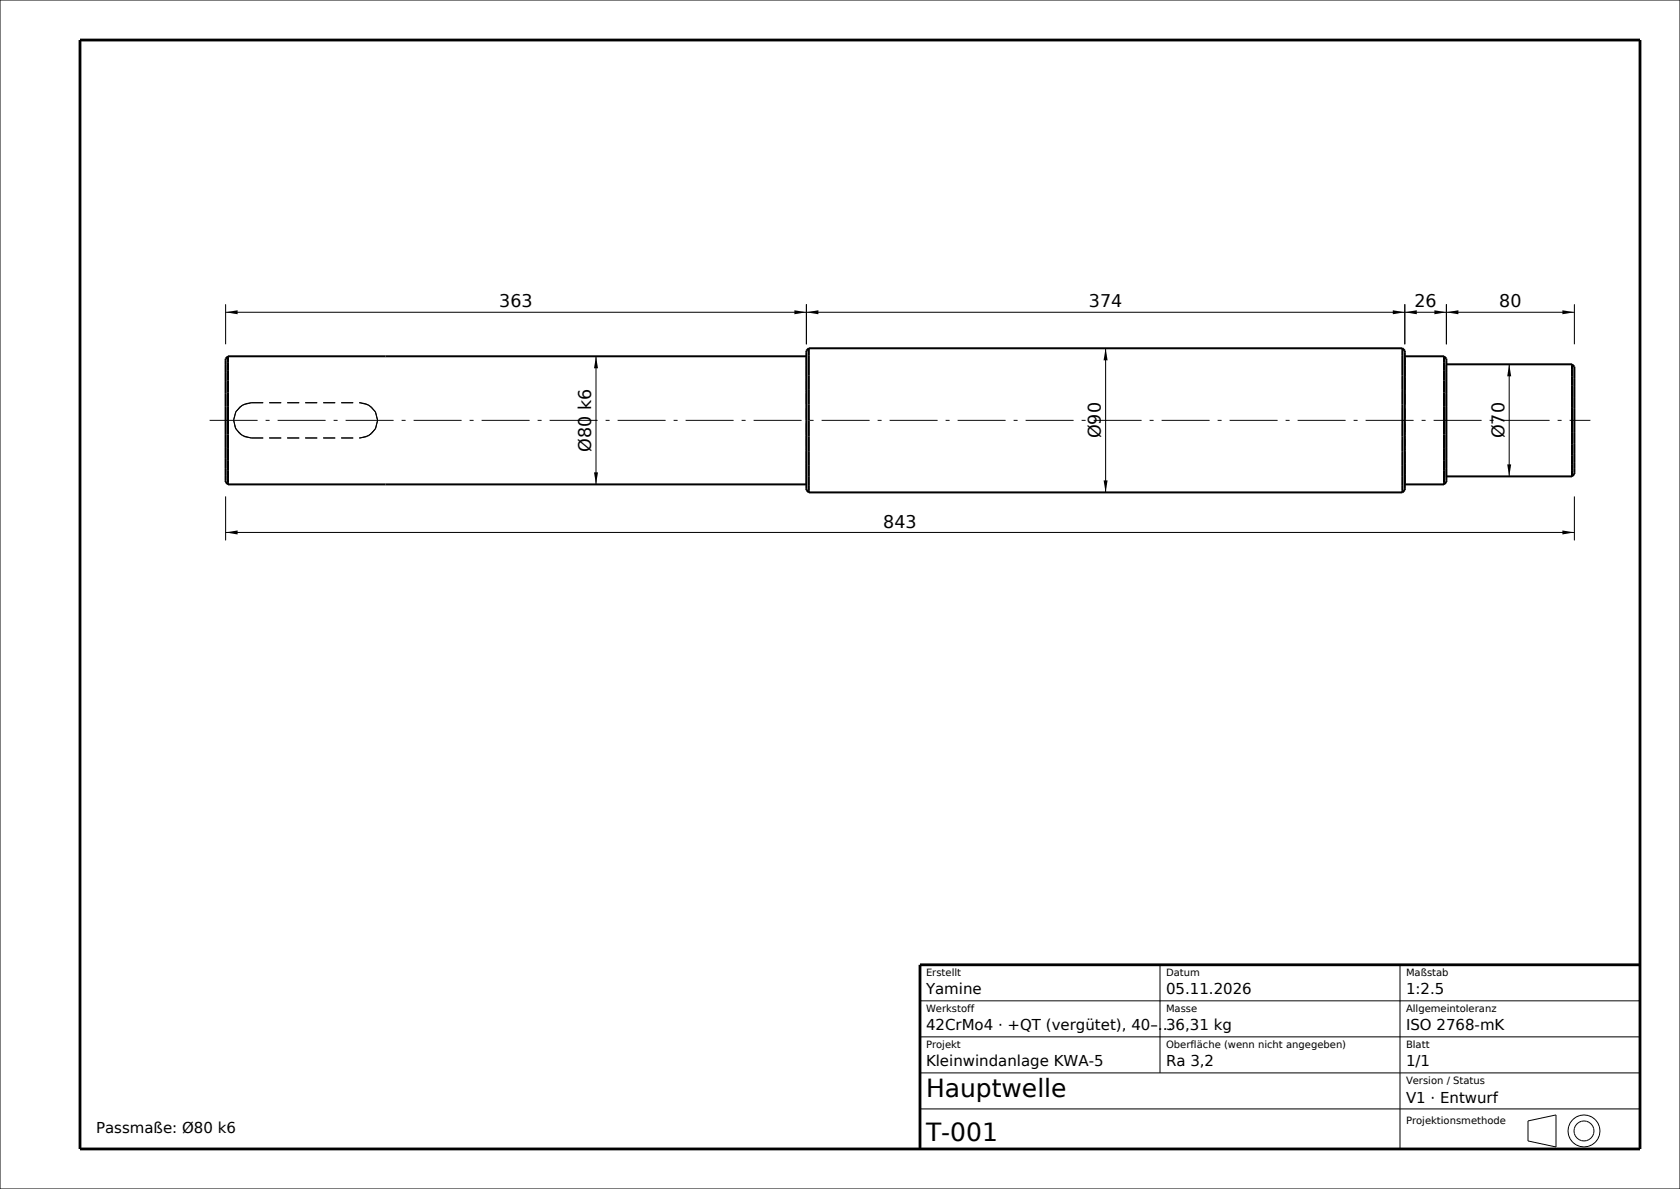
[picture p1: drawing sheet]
<svg xmlns="http://www.w3.org/2000/svg" width="420mm" height="297mm" viewBox="0 0 420 297" stroke-linecap="round" stroke-linejoin="round" font-family="sans-serif">
<g fill="none" stroke="#000" stroke-width=".25" stroke-dasharray="3 1.5" stroke-linecap="butt">
<path d="M56.4 98.3v-2.9M56.4 95.4v-2.4M56.4 93v-1.9M56.4 91.1v-1.1M56.4 90v-.4M57 98.1v-3.1M57 95v-2.5M57 92.5v-1.9M57 90.6v-1.2M57 89.4v-.4M201.6 98.1v-3.1M201.6 95v-2.5"/>
<path d="M201.6 92.5v-1.9M201.6 90.6v-1.2M201.6 89.4v-.4M201.6 89v.4M201.6 89.4v1.2M201.6 90.6v1.9M201.6 92.5v2.5M201.6 95v3.1M201.6 98.1v3.3M201.6 97.5v-3.3M201.6 94.2v-2.8M201.6 91.4v-2.1"/>
<path d="M201.6 89.3v-1.3M201.6 88v-.4M202.2 97.2v-3.4M202.2 93.8v-2.9M202.2 90.9v-2.1M202.2 88.8v-1.3M202.2 87.5v-.5M350.6 97.2v-3.4M350.6 93.8v-2.9M350.6 90.9v-2.1M350.6 88.8v-1.3M350.6 87.5v-.5"/>
<path d="M351.2 97.5v-3.3M351.2 94.2v-2.8M351.2 91.4v-2.1M351.2 89.3v-1.3M351.2 88v-.4M351.2 98.1v-3.1M351.2 95v-2.5M351.2 92.5v-1.9M351.2 90.6v-1.2M351.2 89.4v-.4M351.2 89v.4M351.2 89.4v1.2"/>
<path d="M351.2 90.6v1.9M351.2 92.5v2.5M351.2 95v3.1M351.2 98.1v3.3M361 98.1v-3.1M361 95v-2.5M361 92.5v-1.9M361 90.6v-1.2M361 89.4v-.4M361.6 98.3v-2.9M361.6 95.4v-2.4M361.6 93v-1.9"/>
<path d="M361.6 91.1v-1.1M361.6 90v-.4M361.6 98.9v-2.6M361.6 96.3v-2.2M361.6 94.1v-1.7M361.6 92.4v-1M361.6 91.4v-.4M361.6 91v.4M361.6 91.4v1M361.6 92.4v1.7M361.6 94.1v2.2M361.6 96.3v2.6"/>
<path d="M361.6 98.9v3M393 98.9v-2.6M393 96.3v-2.2M393 94.1v-1.7M393 92.4v-1M393 91.4v-.4M393.6 99.2v-2.6M393.6 96.6v-2.1M393.6 94.5v-1.6M393.6 92.9v-1M393.6 91.9v-.3M56.4 118.9v-1.9"/>
<path d="M56.4 117v-2.4M56.4 114.6v-2.9M56.4 111.7v-3.3M56.4 108.4v-3.4M56.4 105v-3.4M56.4 101.6v-3.3M57 119.4v-1.9M57 117.5v-2.5M57 115v-3.1M57 111.9v-3.3M57 108.6v-3.6M57 105v-3.6"/>
<path d="M57 101.4v-3.3M58.4 105l.6-2.2M58.4 104.8l.5-1.9M58.8 106.8l-.4-2M58.9 102.9l1.1-1.3M59 107.2l-.6-2.2M59 102.8l1.6-1.6M59.9 108.3l-1.1-1.5M60 101.6l1.4-.8M60.6 108.8l-1.6-1.6M60.6 101.2l2.2-.6M61.3 109.1l-1.4-.8"/>
<path d="M61.4 100.8l1.4-.2M62.8 100.6h27.2M62.8 109.4h27.2M62.8 109.4l-1.5-.3M62.8 109.4l-2.2-.6M90 100.6l1.5 .3M90 109.4l2.2-.6M91.5 100.9l1.3 .7M91.5 109.1l-1.5 .3M92.2 108.8l1.6-1.6M92.2 101.2l-2.2-.6M92.8 101.6l1.1 1.4"/>
<path d="M92.8 108.4l-1.3 .7M93.8 107.2l.6-2.2M93.8 102.8l-1.6-1.6M93.9 107l-1.1 1.4M93.9 103l.5 2M94.4 105l-.5 2M94.4 105l-.6-2.2M201.6 119.4v-1.9M201.6 117.5v-2.5M201.6 115v-3.1M201.6 111.9v-3.3M201.6 108.6v-3.6"/>
<path d="M201.6 105v-3.6M201.6 101.4v-3.3M201.6 101.4v3.6M201.6 105v3.6M201.6 108.6v3.3M201.6 111.9v3.1M201.6 115v2.5M201.6 117.5v1.9M201.6 119.4v1.2M201.6 118.6v-2.8M201.6 115.8v-3.3M201.6 112.5v-3.6"/>
<path d="M201.6 108.9v-3.9M201.6 105v-3.9M201.6 101.1v-3.6M202.2 119.1v-2.9M202.2 116.2v-3.4M202.2 112.8v-3.8M202.2 109v-4M202.2 105v-4M202.2 101v-3.8M350.6 119.1v-2.9M350.6 116.2v-3.4M350.6 112.8v-3.8"/>
<path d="M350.6 109v-4M350.6 105v-4M350.6 101v-3.8M351.2 118.6v-2.8M351.2 115.8v-3.3M351.2 112.5v-3.6M351.2 108.9v-3.9M351.2 105v-3.9M351.2 101.1v-3.6M351.2 119.4v-1.9M351.2 117.5v-2.5M351.2 115v-3.1"/>
<path d="M351.2 111.9v-3.3M351.2 108.6v-3.6M351.2 105v-3.6M351.2 101.4v-3.3M351.2 101.4v3.6M351.2 105v3.6M351.2 108.6v3.3M351.2 111.9v3.1M351.2 115v2.5M351.2 117.5v1.9M351.2 119.4v1.2M361 119.4v-1.9"/>
<path d="M361 117.5v-2.5M361 115v-3.1M361 111.9v-3.3M361 108.6v-3.6M361 105v-3.6M361 101.4v-3.3M361.6 118.9v-1.9M361.6 117v-2.4M361.6 114.6v-2.9M361.6 111.7v-3.3M361.6 108.4v-3.4M361.6 105v-3.4"/>
<path d="M361.6 101.6v-3.3M361.6 119v-.4M361.6 118.6v-1M361.6 117.6v-1.7M361.6 115.9v-2.2M361.6 113.7v-2.6M361.6 111.1v-3M361.6 108.1v-3.1M361.6 105v-3.1M361.6 101.9v-3M361.6 101.9v3.1M361.6 105v3.1"/>
<path d="M361.6 108.1v3M361.6 111.1v2.6M361.6 113.7v2.2M361.6 115.9v1.7M361.6 117.6v1M361.6 118.6v.4M393 119v-.4M393 118.6v-1M393 117.6v-1.7M393 115.9v-2.2M393 113.7v-2.6M393 111.1v-3"/>
<path d="M393 108.1v-3.1M393 105v-3.1M393 101.9v-3M393.6 118.4v-.3M393.6 118.1v-1M393.6 117.1v-1.6M393.6 115.5v-2.1M393.6 113.4v-2.6M393.6 110.8v-2.8M393.6 108v-3M393.6 105v-3M393.6 102v-2.8"/>
<path d="M56.4 120.4v-.4M56.4 120v-1.1M57 121v-.4M57 120.6v-1.2M201.6 121v-.4M201.6 120.6v-1.2M201.6 120.6v.4M201.6 122.4v-.4M201.6 122v-1.3M201.6 120.7v-2.1M202.2 123v-.5M202.2 122.5v-1.3"/>
<path d="M202.2 121.2v-2.1M350.6 123v-.5M350.6 122.5v-1.3M350.6 121.2v-2.1M351.2 122.4v-.4M351.2 122v-1.3M351.2 120.7v-2.1M351.2 121v-.4M351.2 120.6v-1.2M351.2 120.6v.4M361 121v-.4M361 120.6v-1.2"/>
<path d="M361.6 120.4v-.4M361.6 120v-1.1"/>
</g>
<g fill="none" stroke="#000" stroke-width=".5">
<path d="M57 89l-.6 .6v30.8l.6 .6M57 89v32M57 89h144.6M202.2 87l-.6 .6v34.8l.6 .6M202.2 87v36M202.2 87h148.4M350.6 87v36M350.6 87l.6 .6v34.8l-.6 .6M351.2 89h9.8M361 89v32M361 89l.6 .6v30.8l-.6 .6M361.6 91h31.4"/>
<path d="M393 91v28M393 91l.6 .6v26.8l-.6 .6M361.6 119h31.4M57 121h144.6M202.2 123h148.4M351.2 121h9.8"/>
</g>
<path d="M52.4 105h345.2" fill="none" stroke="#000" stroke-width=".25" stroke-dasharray="12 2 1 2" stroke-linecap="butt"/>
<g fill="none" stroke="#000" stroke-width=".25">
<path d="M0 0h420v297h-420zM56.4 76v10M56.4 78h337.2M201.6 76v10M351.2 76v10M361.6 76v10M393.6 76v10M149 89v32M276.4 87v36M377.3 91v28M56.4 124v11M56.4 133h337.2"/>
<path d="M393.6 124v11M230 259h180M230 250h180M290 241v27M350 241v46M230 277h180M230 268h180M382 280l7-1.5v8l-7-1.5z"/>
<circle cx="396" cy="282.5" r="4"/>
<circle cx="396" cy="282.5" r="2.5"/>
</g>
<g fill="#000">
<path d="M56.4 78l3-.5v1zM198.6 77.5l3 .5-3 .5zM201.6 78l3-.5v1zM348.2 77.5l3 .5-3 .5zM351.2 78l3-.5v1zM358.6 77.5l3 .5-3 .5zM361.6 78l3-.5v1zM390.6 77.5l3 .5-3 .5zM149 89l.5 3h-1zM276.4 87l.5 3h-1zM377.3 91l.5 3h-1zM376.8 116h1l-.5 3z"/>
<path d="M56.4 133l3-.5v1zM148.5 118h1l-.5 3zM275.9 120h1l-.5 3zM390.6 132.5l3 .5-3 .5z"/>
</g>
<path d="M20 10h390v277h-390zM410 241h-180v46" fill="none" stroke="#000" stroke-width=".7" stroke-linecap="butt"/>
<g font-size="6.3">
<text x="231.5" y="274">Hauptwelle</text>
<text x="231.5" y="285">T-001</text>
</g>
<g font-size="4.4">
<text x="124.8" y="76.8">363</text>
<text x="272.2" y="76.8">374</text>
<text x="353.6" y="76.8">26</text>
<text x="374.8" y="76.8">80</text>
<text x="147.8" y="112.9" transform="rotate(-90 147.8 112.9)">Ø80 k6</text>
<text x="275.2" y="109.5" transform="rotate(-90 275.2 109.5)">Ø90</text>
<text x="376.1" y="109.5" transform="rotate(-90 376.1 109.5)">Ø70</text>
<text x="220.8" y="131.8">843</text>
</g>
<g font-size="3.7">
<text x="231.5" y="248.4">Yamine</text>
<text x="291.5" y="248.4">05.11.2026</text>
<text x="351.5" y="248.4">1:2.5</text>
<text x="231.5" y="257.4">42CrMo4 · +QT (vergütet), 40–…</text>
<text x="291.5" y="257.4">36,31 kg</text>
<text x="351.5" y="257.4">ISO 2768-mK</text>
<text x="231.5" y="266.4">Kleinwindanlage KWA-5</text>
<text x="291.5" y="266.4">Ra 3,2</text>
<text x="351.5" y="266.4">1/1</text>
<text x="351.5" y="275.4">V1 · Entwurf</text>
<text x="24" y="283">Passmaße: Ø80 k6</text>
</g>
<g font-size="2.5">
<text x="231.5" y="243.8">Erstellt</text>
<text x="291.5" y="243.8">Datum</text>
<text x="351.5" y="243.8">Maßstab</text>
<text x="231.5" y="252.8">Werkstoff</text>
<text x="291.5" y="252.8">Masse</text>
<text x="351.5" y="252.8">Allgemeintoleranz</text>
<text x="231.5" y="261.8">Projekt</text>
<text x="291.5" y="261.8">Oberfläche (wenn nicht angegeben)</text>
<text x="351.5" y="261.8">Blatt</text>
<text x="351.5" y="270.8">Version / Status</text>
<text x="351.5" y="280.8">Projektionsmethode</text>
</g>
</svg>
